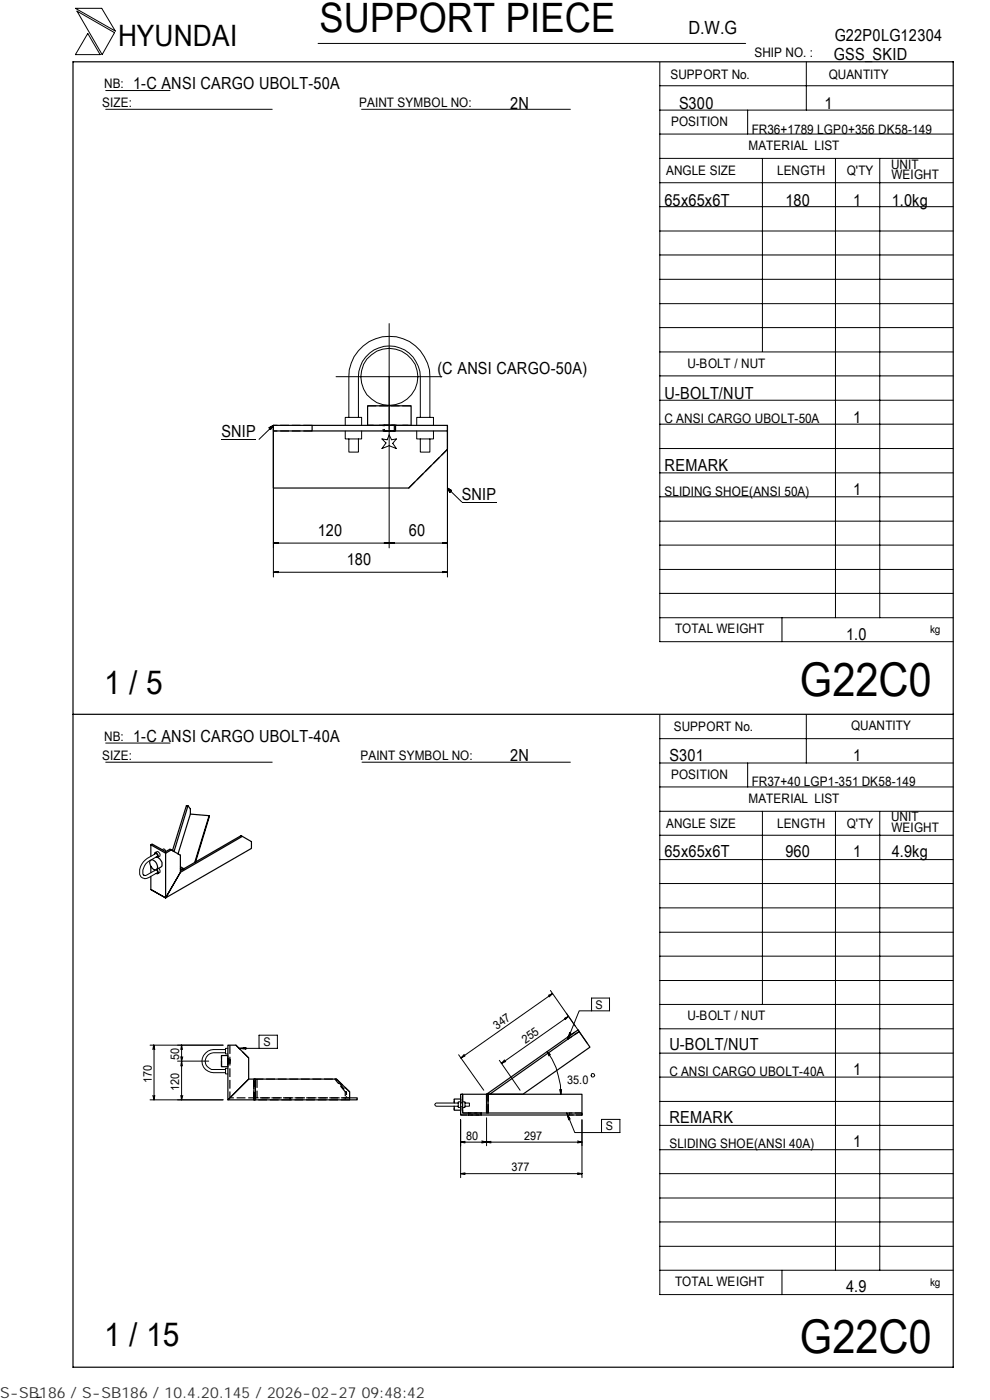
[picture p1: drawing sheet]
<svg xmlns="http://www.w3.org/2000/svg" width="210mm" height="297mm" viewBox="0 0 210 297" stroke-linecap="round" stroke-linejoin="round" font-family="sans-serif">
<g fill="none" stroke="#000" stroke-width=".21">
<path d="M16 1.8h5.6l2.9 4.8zM16.3 2.4l8 4.5-2.6 4.7zM18.6 7.1l2.6 4.5h-5.2zM22.4 19.2h13.7M67.5 9.2h90.6M139.9 18.2h62.3M139.9 13.2v122.9h62.3M171 13.1v10.3M22.4 23.2h35.3M76.7 23.2h44.3M139.9 38.8h62.3M139.9 33.6h62.3"/>
<path d="M139.9 28.4h62.3M139.9 23.4h62.3M158.6 23.4v5M161.7 33.6v41M177.2 33.7v97.4M186.6 33.7v97.4M139.9 59.3h62.3M139.9 54.1h62.3M139.9 49h62.3M139.9 43.8h62.3M71.3 79.9h22.4M82.5 68.7v47.5"/>
<path d="M139.9 79.7h62.3M139.9 74.7h62.3M139.9 69.5h62.3M139.9 64.4h62.3M47 93.2h7.4M57.1 90.8l.9-.6-.6 .9zM58 90.2v32.2M58 90.2l-3.1 3M73.2 91.4v1.7h3.5v-1.7M73.2 90.2v-1.6h3.5v1.6M74 88.6v-8.7a8.6 8.6 0 0 1 8.6-8.5 8.6 8.6 0 0 1 8.6 8.5v8.7M74 93.1v2.8h2v-2.8"/>
<path d="M76 88.6v-8.7a6.6 6.6 0 0 1 6.6-6.5 6.6 6.6 0 0 1 6.5 6.5v8.7M81 93.1l1.1 .2 .4-1 .5 1 1.1-.2-.8 1 .8 1.1-1.6-.6-1.5 .6 .9-1.2zM88.4 91.4v1.7h3.5v-1.7M88.4 90.2v-1.6h3.5v1.6M89.1 93.1v2.8h2.1v-2.8M94.9 90.2v32.2M139.9 95.2h62.3M139.9 90h62.3M139.9 84.9h62.3M58 115.2l1-.1v.2zM58.7 115.1v.2M81.5 115.1l1 .1-1 .1z"/>
<path d="M81.9 115.1v.2M82.5 115.2l1.1-.1v.2zM83.3 115.1v.2M93.9 115.1l1 .1-1 .1zM94.1 115.1v.2M94.9 103.5l.8 .5-.3 .5zM94.9 103.5l3.1 3h7.3M94.9 115.2h-36.9M139.9 100.3h62.3M139.9 115.6h62.3M139.9 110.6h62.3M139.9 105.4h62.3"/>
<path d="M58 121.4l1-.2v.3zM58 121.4h36.9M58.7 121.3v.1M93.9 121.2l1 .2-1 .1zM94.1 121.3v.1M139.9 131.1h62.3M139.9 125.9h62.3M139.9 120.8h62.3M165.9 131.1v5M22.4 157.6h13.7M139.9 151.7v122.9h62.3M139.9 156.7h62.3"/>
<path d="M171 151.5v10.4M22.4 161.7h35.3M76.8 161.7h44.2M139.9 177.2h62.3M139.9 172.1h62.3M139.9 167h62.3M139.9 161.9h62.3M158.6 161.9v5.1M161.7 172.1v41M177.2 172.2v97.3M186.6 172.2v97.3M30.4 185.6l.4 .1"/>
<path d="M30.5 185.7a2.6 2.6 0 0 1 1.1-3l1.7-1 .1-.2-.2-.4a6.6 6.6 0 0 0-2.8 1.8 2.78 2.78 0 0 0-.5 3.1l.3 .3a1.18 1.18 0 0 0 1.4-.1l1.7-1v-.5l-.3-.1-2.3 1.1M32.8 184.5v.2M32.8 181.3l.1-.5 .3 .1a.63 .63 0 0 1 .1 1h-.2M32.9 180.8l.4-.1a.78 .78 0 0 1 .6 .9l-.4 .3M33.3 184.5l.3 .6-.1 .2h-.4M33.6 184.2a.73 .73 0 0 1 .3 .9l-.4 .2M34.4 180.2l.3-.1a.43 .43 0 0 1 .3 .6M139.9 182.4h62.3M139.9 197.8h62.3M139.9 192.6h62.3M139.9 187.4h62.3M116.7 210.1l7.8 11.2"/>
<path d="M117.2 210.8l-.9 .3M117.2 210.8l-.7 .7M117.2 210.8l-19.4 13.6M120.6 215.6l-.9 .5M120.6 215.6l-.7 .7M120.6 215.6l-14.3 10M120.6 219.6l.3 .1M120.8 219.1l.3 .2-.7 1.2zM125.5 211.7h3.8v2.8h-3.8zM125.5 214.5h-2.7l-2.4 6M139.9 218.3h62.3M139.9 213.1h62.3"/>
<path d="M139.9 208h62.3M139.9 202.9h62.3M31.8 233.3h15.5M31.8 221.7h15.5M32.4 232.4l.3 .9M32.4 222.7l.2-1 .2 1M32.7 221.7v11.6M32.8 232.4l-.1 .9M37.7 225.1h6.6M38.3 232.4l.2 .9M38.3 224.2l.2 .9M38.5 225.1l-.2 1"/>
<path d="M38.5 225.1l.2 1M38.5 221.7v11.6M38.5 221.7l-.2 1M38.5 221.7l.2 1M38.8 232.4l-.3 .9M38.8 224.2l-.3 .9M47.8 222.7h-2.5a2.46 2.46 0 0 0-2.5 2.4 2.46 2.46 0 0 0 2.5 2.5h2.5M47.8 223.3h-2.5a1.78 1.78 0 0 0-1.8 1.8 1.78 1.78 0 0 0 1.8 1.8h2.5M48.3 226.6h-.5v1.2h.5M48.3 222.4h-.5v1.2h.5M50.7 222.4h8.1v-2.8h-3.9v2.8M50.7 222.4l1.4-.2v.4z"/>
<path d="M51.7 222.3v.2M97.2 234h-4.7l-.3 .3 .3 .4h4.7M97.3 223.8l5.3 7.5M97.7 233.8h-.5v1.1h.5M97.7 237.6v12.2M98.1 233.8h.5v1.1h-.5M98.5 223.7l-.7 .7M98.6 234h1v.7h-1M98.6 224l-.8 .4M103.2 237.1v6M105.9 224.9l4.4 6.4M107 224.9l-.7 .7"/>
<path d="M107.3 225.2l-1 .4M116.1 223.1a14.9 14.9 0 0 1 2.8 9M116.1 223.1l.3 .9M116.1 223.1l.6 .7M118.7 231.1l.2 1M119.1 231.1l-.2 1M120.2 236.1l1.7 4.2h5.7M120.2 236.1l.7 1.3-.3 .2zM120.7 237.1h-.2M123.4 237.6v12.2M125.5 227.8h.5l.1 .4-.1 .2h-.5zM127.6 237.5h3.9v2.8h-3.9z"/>
<path d="M139.9 238.7h62.3M139.9 233.7h62.3M139.9 228.5h62.3M139.9 223.4h62.3M97.7 242.3h25.7M97.7 242.3l.9 .2M97.7 249l.9 .2M97.7 249h25.7M98.6 242.1l-.9 .2M98.6 248.8l-.9 .2M102.2 242.1l1 .2M103.2 242.3l-1 .2"/>
<path d="M103.2 242.3l.9 .2M104.1 242.1l-.9 .2M122.5 242.1l.9 .2M122.5 248.8l.9 .2M123.4 242.3l-.9 .2M123.4 249l-.9 .2M139.9 249h62.3M139.9 259.2h62.3M139.9 254.2h62.3M139.9 243.9h62.3M139.9 269.5h62.3M139.9 264.4h62.3"/>
<path d="M165.9 269.5v5.1M8.8 296.4l-1 .1"/>
<circle cx="82.6" cy="79.9" r="6.1"/>
</g>
<g fill="none" stroke="#000" stroke-width=".25">
<path d="M15.5 13.1h186.7v277h-186.7zM58 91.4v12.1h28.7l8.2-8.2v-3.9M58 90.2h8.2v1.2h-8.2zM66.2 90.2h28.7v1.2h-28.7M78 90.2v-4.1h9.2v4.1M15.5 151.5h186.7M32 179.2l3.1 1.8v9.5l-3.1-1.8v-2.8M39.9 170.9l-3 9.8M40.4 172.7l-2.6 8.5M44.4 173l-4-.3v-1.1l-.5-.7h-.4l-2.9 9.6M51.4 177.5l-13.1 7.6-3.2 5.4 3.2-5.4v-3.7l-2.2-1.2-1 .5-2.9-1.6-.2 .1v2.5M32 183.8v1.4"/>
<path d="M32.1 182.4a1.36 1.36 0 0 1 1.1 2.1 .91 .91 0 0 1-1.2-.7 1.02 1.02 0 0 1-.1-1.3M33.4 181.9h.1a1.31 1.31 0 0 1 .6 2.1l-.9 .5M36.3 180.3l-1.2 .7M38.3 183.9l.7 .4-.3 .2-.4-.3M38.3 184.7l12.8-7.4 2.2 1.3v1.4l-18.2 10.5-3.1-1.8M41.5 182.9l2.9-9.9-3.1 10M122.8 218.9l2.3 3.3-14.2 9.9h-7l16.7-11.7M48.3 233.3l4.4-4.4h18.7l2.8 2.7v1.7zM48.3 223.9h-1.3v2.4h1.3M48.3 221.7h1.7l2.7 2.7v4.5l-4.4 4.4zM74.2 232.9h1.6v.4h-1.6M96.3 234.7v.8h1.4"/>
<path d="M97.7 233.2h-1.4v.8M98.1 232.1h5.1M99.4 236.1h-1.3v-4h-.4v4.4h1.7M99.4 236.1h2.7v.4h-2.7zM102.1 236.5h18.6M102.1 236.1h18.6M103.2 232.1h.3v4h-.3zM120.4 220l-17.2 12.1h20.2v4M120.4 220l2.2-1.5 .2 .4-2.2 1.5zM120.7 236.1h2.7v.4h-2.7z"/>
</g>
<path d="M81.5 90.2h2.1M83.6 91.4h-2.1" fill="none" stroke="#000" stroke-width=".25" stroke-dasharray="1.2 .3" stroke-linecap="butt"/>
<g fill="none" stroke="#000" stroke-width=".25" stroke-dasharray="1.9 .6" stroke-linecap="butt">
<path d="M66.2 91.4h-8.2M66.2 90.2h-8.2v1.2M78 86.1h9.2M78 90.2h9.2h-9.2M83 90.2h.6v1.2h-2.1v-1.2h1.5M83.8 90.2l.1 1.2h-2.6v-1.2h2.5M86.7 103.5l8.2-8.2M48.3 226.3v-2.4v2.4M48.8 221.7v11.2M52.7 224.4l-2.7-2.7M53.8 228.9h.4v4.4h-.4v-4.4M53.8 233.3h.4v-4.4h-.4v4.4"/>
<path d="M54.5 228.9v4h19.7M61.5 233.3h-7.7v-4.4h17.5M71.4 228.9l2.8 2.7M73.5 231.6h-.3l-2.2-2.7h.3l2.2 2.7M74.2 233.3h-12.7v-.4M74.2 232.9h-25.4M98.1 233.8v-1.7h-.4v1.7M98.1 236.1h4v.4h-4.4M99.4 236.1h2.7v.4h-2.7M103.2 232.1v4M103.2 232.1h.3v4h-.3v-4M103.5 236.1v-4"/>
<path d="M120.4 220l2.2-1.5 .2 .4-2.2 1.5"/>
</g>
<path d="M81.3 90.2h2.6M83.9 91.4h-2.6" fill="none" stroke="#000" stroke-width=".25" stroke-dasharray="1.4 .4" stroke-linecap="butt"/>
<path d="M123.4 236.1v.4h-2.7" fill="none" stroke="#000" stroke-width=".25" stroke-dasharray="1.7 .5" stroke-linecap="butt"/>
<path d="M98.1 236.1v-1.2" fill="none" stroke="#000" stroke-width=".25" stroke-dasharray=".7 .2" stroke-linecap="butt"/>
<path d="M97.7 234.9v1.6" fill="none" stroke="#000" stroke-width=".25" stroke-dasharray=".8 .3" stroke-linecap="butt"/>
<path d="M48.3 224.8l.5-.1v.9h-.5v-.8M123.4 236.1h-2.7" fill="none" stroke="#000" stroke-width=".25" stroke-dasharray="1.5 .5" stroke-linecap="butt"/>
<path d="M48.3 225.5v-.7M48.8 224.8v.7M97.7 233.2v.6M97.7 234.9v.6M97.7 233.8v-.6M97.7 235.5v-.6M97.7 233.9h.4M97.7 234.8h.4M98.1 234h-.4M103.9 232.1h-.7" fill="none" stroke="#000" stroke-width=".25" stroke-dasharray=".3 .1" stroke-linecap="butt"/>
<path d="M48.3 225.6v-.9M48.8 224.7v.9M96.3 234v-.8M96.3 235.5v-.8" fill="none" stroke="#000" stroke-width=".25" stroke-dasharray=".5 .2" stroke-linecap="butt"/>
<path d="M73.2 231.6v1.7" fill="none" stroke="#000" stroke-width=".25" stroke-dasharray=".9 .3" stroke-linecap="butt"/>
<path d="M73.5 231.6v1.3" fill="none" stroke="#000" stroke-width=".25" stroke-dasharray=".7 .3" stroke-linecap="butt"/>
<path d="M47 226.3v-2.4" fill="none" stroke="#000" stroke-width=".25" stroke-dasharray="1.3 .4" stroke-linecap="butt"/>
<path d="M48.3 225.1v-.3h.5v.7h-.5v-.4" fill="none" stroke="#000" stroke-width=".25" stroke-dasharray="1.2 .4" stroke-linecap="butt"/>
<path d="M57.1 90.3h.9v.8h-.9zM95 103.6h.8v.9h-.8z" fill="#000"/>
<g font-size="9.9">
<text x="169.7" y="147.6">G22C0</text>
<text x="169.7" y="286.9">G22C0</text>
</g>
<text font-size="8.6" x="67.7" y="6.9">SUPPORT PIECE</text>
<g font-size="7">
<text x="22.1" y="147.2">1 / 5</text>
<text x="22.1" y="285.6">1 / 15</text>
</g>
<text font-size="6.3" x="25.1" y="9.8">HYUNDAI</text>
<text font-size="3.9" x="146.1" y="7.3">D.W.G</text>
<g font-size="3.5">
<text x="177" y="8.7">G22P0LG12304</text>
<text x="176.9" y="12.8">GSS_SKID</text>
<text x="28.3" y="19">1-C ANSI CARGO UBOLT-50A</text>
<text x="108.2" y="23.1">2N</text>
<text x="144" y="23.1">S300</text>
<text x="174.8" y="23.1">1</text>
<text x="141" y="43.6">65x65x6T</text>
<text x="166.6" y="43.6">180</text>
<text x="180.9" y="43.6">1</text>
<text x="189.1" y="43.6">1.0kg</text>
<text x="92.8" y="79.4">(C ANSI CARGO-50A)</text>
<text x="141" y="84.6">U-BOLT/NUT</text>
<text x="180.9" y="89.7">1</text>
<text x="47" y="92.8">SNIP</text>
<text x="141" y="99.9">REMARK</text>
<text x="98" y="106.1">SNIP</text>
<text x="180.9" y="105.1">1</text>
<text x="67.4" y="113.7">120</text>
<text x="86.7" y="113.7">60</text>
<text x="73.6" y="119.9">180</text>
<text x="179.5" y="135.8">1.0</text>
<text x="28.3" y="157.3">1-C ANSI CARGO UBOLT-40A</text>
<text x="108.2" y="161.4">2N</text>
<text x="142" y="161.4">S301</text>
<text x="180.9" y="161.4">1</text>
<text x="141" y="181.9">65x65x6T</text>
<text x="166.6" y="181.9">960</text>
<text x="180.9" y="181.9">1</text>
<text x="189.1" y="181.9">4.9kg</text>
<text x="142" y="222.8">U-BOLT/NUT</text>
<text x="180.9" y="228">1</text>
<text x="142" y="238.3">REMARK</text>
<text x="180.9" y="243.3">1</text>
<text x="179.5" y="274.1">4.9</text>
</g>
<text font-size="3.2" fill="#323232" x="0" y="296.6">S-SB186 / S-SB186 / 10.4.20.145 / 2026-02-27 09:48:42</text>
<g font-size="2.8">
<text x="142.2" y="16.8">SUPPORT No.</text>
<text x="160" y="12.2">SHIP NO. :</text>
<text x="175.8" y="16.7">QUANTITY</text>
<text x="21.7" y="22.8">SIZE:</text>
<text x="22.1" y="18.7">NB:</text>
<text x="76.2" y="22.8">PAINT SYMBOL NO:</text>
<text x="142.3" y="26.8">POSITION</text>
<text x="159.4" y="28.4">FR36+1789 LGP0+356 DK58-149</text>
<text x="158.8" y="31.7">MATERIAL LIST</text>
<text x="189" y="35.8">UNIT</text>
<text x="141.3" y="37.2">ANGLE SIZE</text>
<text x="164.8" y="37.1">LENGTH</text>
<text x="179.6" y="37.1">Q'TY</text>
<text x="189.1" y="38">WEIGHT</text>
<text x="145.8" y="78">U-BOLT / NUT</text>
<text x="141" y="89.8">C ANSI CARGO UBOLT-50A</text>
<text x="141" y="105.2">SLIDING SHOE(ANSI 50A)</text>
<text x="143.2" y="134.4">TOTAL WEIGHT</text>
<text x="142.9" y="155">SUPPORT No.</text>
<text x="180.5" y="154.9">QUANTITY</text>
<text x="21.7" y="161.3">SIZE:</text>
<text x="22.1" y="157.1">NB:</text>
<text x="76.5" y="161.2">PAINT SYMBOL NO:</text>
<text x="142.3" y="165.3">POSITION</text>
<text x="159.4" y="166.7">FR37+40 LGP1-351 DK58-149</text>
<text x="158.8" y="170.3">MATERIAL LIST</text>
<text x="141.3" y="175.7">ANGLE SIZE</text>
<text x="164.8" y="175.6">LENGTH</text>
<text x="179.6" y="175.6">Q'TY</text>
<text x="189" y="174.2">UNIT</text>
<text x="189.1" y="176.5">WEIGHT</text>
<text x="145.8" y="216.5">U-BOLT / NUT</text>
<text x="142" y="228.2">C ANSI CARGO UBOLT-40A</text>
<text x="142" y="243.5">SLIDING SHOE(ANSI 40A)</text>
<text x="143.2" y="272.9">TOTAL WEIGHT</text>
</g>
<g font-size="2.5">
<text x="126.3" y="214">S</text>
<text x="55.9" y="222">S</text>
<text x="105.4" y="218.4" transform="rotate(-35 105.4 218.4)">347</text>
<text x="111.4" y="221.4" transform="rotate(-35 111.4 221.4)">255</text>
<text x="38" y="225" transform="rotate(-90 38 225)">50</text>
<text x="32.2" y="229.7" transform="rotate(-90 32.2 229.7)">170</text>
<text x="38" y="231.4" transform="rotate(-90 38 231.4)">120</text>
<text x="120.3" y="230">35.0</text>
<text x="128.5" y="239.8">S</text>
<text x="98.9" y="241.8">80</text>
<text x="111.2" y="241.8">297</text>
<text x="108.5" y="248.5">377</text>
</g>
<g font-size="2.3">
<text x="197.3" y="134.3">kg</text>
<text x="197.3" y="272.8">kg</text>
</g>
</svg>
